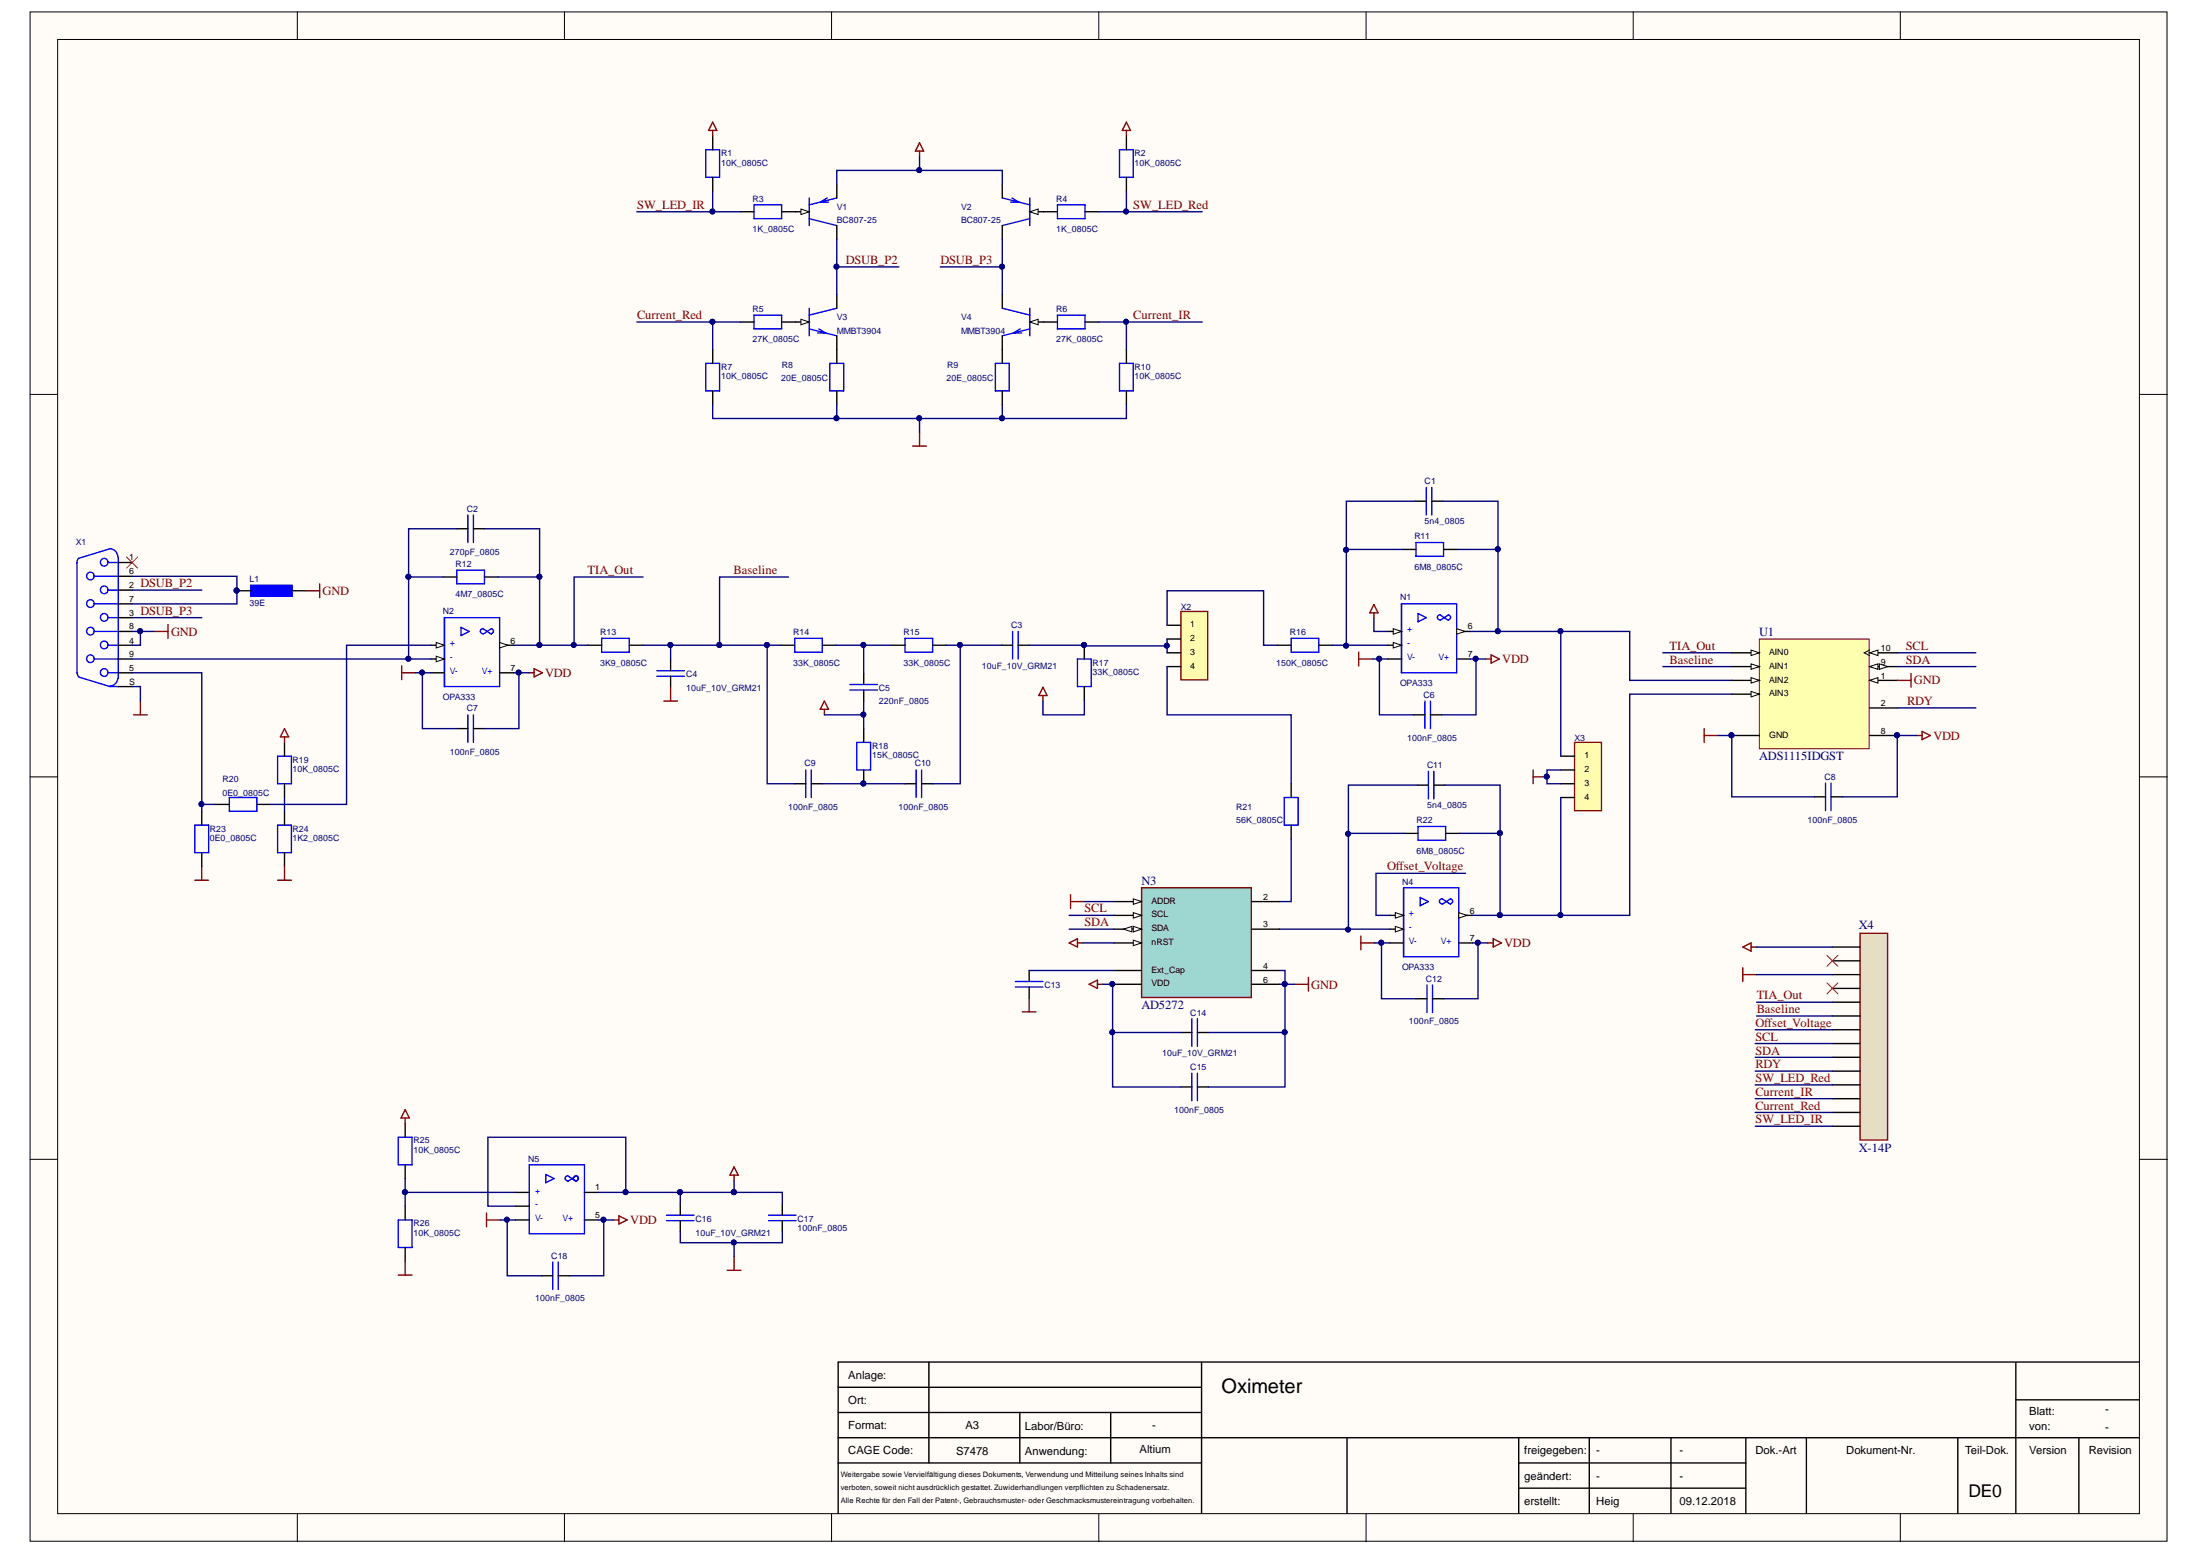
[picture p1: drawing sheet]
# Altium project Oximeter.PrjPcb
SAP_PRT_NAME: Oximeter
1 sheet, 59 parts. Net scope: global (net labels, ports and power ports of the same name join across sheets).
Board file: Oximeter.PcbDoc

## Sheet Oximeter.SchDoc: Oximeter
size A3; SheetNumber: -; SheetTotal: -; RDL_Ersteller: Heig; RDL_FreigabeDatum: -; RDL_ErstellDatum: 09.12.2018; RDL_Freigegeben: -; RDL_Geaendert: -; RDL_GeaendertDatum: -; RDL_OrgEinheit: -; PageSetup: Record=PageOptions¦CenterHorizontal=True¦CenterVertical=True¦PrintScale=1.00¦XCorrection=1.00¦YCorrection=1.00¦PrintKind=0¦BorderSize=5000000¦LeftOffset=0¦BottomOffset=0¦Orientation=2¦PaperLength=1000¦PaperWidth=1000¦Scale=100¦PaperSource=7¦PrintQuality=-3¦MediaType=1¦DitherType=10¦PrintScaleMode=1¦PaperKind=A4¦PaperIndex=9

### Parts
C1  5n6_0805  [0805MIL]
C2  270pF_0805  [0805MIL]
C3  10uF_10V_GRM21  [0805MIL]
C4  10uF_10V_GRM21  [0805MIL]
C5  220nF_0805  [0805MIL]
C6  100nF_0805  [0805MIL]
C7  100nF_0805  [0805MIL]
C8  100nF_0805  [0805MIL]
C9  100nF_0805  [0805MIL]
C10  100nF_0805  [0805MIL]
C11  5n6_0805  [0805MIL]
C12  100nF_0805  [0805MIL]
C13  1uF_0805_100V  [0805MIL]
C14  10uF_10V_GRM21  [0805MIL]
C15  100nF_0805  [0805MIL]
C16  10uF_10V_GRM21  [0805MIL]
C17  100nF_0805  [0805MIL]
C18  100nF_0805  [0805MIL]
L1  330E  [0805MIL]
N1  OPA333  [SOP8_150_65]
N2  LTC6240  [SOP8_150_65]
N3  AD5272  [MSOP10]
N4  OPA333  [SOP8_150_65]
N5  TLV2371IDBVR  [SOT23-5]  (value not drawn)
R1  10K_0805C  [0805MIL]
R2  10K_0805C  [0805MIL]
R3  1K_0805C  [0805MIL]
R4  1K_0805C  [0805MIL]
R5  27K_0805C  [0805MIL]
R6  27K_0805C  [0805MIL]
R7  10K_0805C  [0805MIL]
R8  20E_0805C  [0805MIL]
R9  20E_0805C  [0805MIL]
R10  10K_0805C  [0805MIL]
R11  6M8_0805C  [0805MIL]
R12  4M7_0805C  [0805MIL]
R13  3K9_0805C  [0805MIL]
R14  33K_0805C  [0805MIL]
R15  33K_0805C  [0805MIL]
R16  150K_0805C  [0805MIL]
R17  33K_0805C  [0805MIL]
R18  15K_0805C  [0805MIL]
R19  10K_0805C  [0805MIL]
R20  0E0_0805C  [0805MIL]
R21  56K_0805C  [0805MIL]
R22  6M8_0805C  [0805MIL]
R23  0E0_0805C  [0805MIL]
R24  1K2_0805C  [0805MIL]
R25  10K_0805C  [0805MIL]
R26  10K_0805C  [0805MIL]
U1  ADS1115IDGST  [TI-DGS10_N]
V1  BC807-25  [SOT23]
V2  BC807-25  [SOT23]
V3  MMBT3904  [SOT23]
V4  MMBT3904  [SOT23]
X1  D-SUB9_S_ABG  [DSUB_9_F_ABG]  (value not drawn)
X2  SL1-053-04G  [SL105304]  (value not drawn)
X3  SL1-053-04G  [SL105304]  (value not drawn)
X4  X-14P  [SIP14]

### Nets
GND: C4.2 C6.1 C7.1 C8.1 C12.1 C13.2 C14.2 C15.2 C16.2 C17.1 C18.1 L1.2 N1.4(V-) N2.4(V-) N3.4(GND) N3.6(GND) N3.10(ADDR) N4.4(V-) N5.2(GND) R7.2 R8.2 R9.2 R10.2 R23.2 R24.2 R26.2 U1.1(ADDR) U1.3(GND) X1.4 X1.8 X1.S X3.2 X3.3 X4.3
VDD: C6.2 C7.2 C8.2 C12.2 C14.1 C15.1 C18.2 N1.7(V+) N2.7(V+) N3.1(VDD) N3.7(nRST) N4.7(V+) N5.5(VDD) R1.1 R2.1 R19.1 R25.1 U1.8(VDD) V1.2 V2.2 X4.1
VREF: C5.2 C16.1 C17.2 N1.3(IN1+) N5.1(OUTPUT) N5.4(MINUS_INPUT) R17.2 R18.1
Baseline: C4.1 C9.1 R13.1 R14.2 U1.5(AIN1) X4.6
Current_IR: R6.1 R10.1 X4.12
Current_Red: R5.2 R7.1 X4.13
DSUB_P2: V1.3 V3.3(C) X1.2
DSUB_P3: V2.3 V4.3(C) X1.3
Offset_Voltage: N4.3(IN1+) X4.7
RDY: U1.2(ALERT/RDY) X4.10
SCL: N3.9(SCL) U1.10(SCL) X4.8
SDA: N3.8(SDA) U1.9(SDA) X4.9
SW_LED_IR: R1.2 R3.2 X4.14
SW_LED_Red: R2.2 R4.1 X4.11
TIA_Out: C2.2 N2.6(Out1) R12.1 R13.2 U1.4(AIN0) X4.5
NetC1_1: C1.1 N1.2(IN1-) R11.2 R16.1
NetC1_2: C1.2 N1.6(Out1) R11.1 U1.6(AIN2) X3.1
NetC2_1: C2.1 N2.2(IN1-) R12.2 X1.9
NetC3_1: C3.1 C10.2 R15.1
NetC3_2: C3.2 R17.1 X2.2 X2.3
NetC5_1: C5.1 R14.1 R15.2
NetC9_2: C9.2 C10.1 R18.2
NetC11_1: C11.1 N3.3(W) N4.2(IN1-) R22.2
NetC11_2: C11.2 N4.6(Out1) R22.1 U1.7(AIN3) X3.4
NetC13_1: C13.1 N3.5(Ext_Cap)
NetL1_1: L1.1 X1.6 X1.7
NetN2_3: N2.3(IN1+) R20.1
NetN3_2: N3.2(A) R21.2
NetN5_3: N5.3(PLUS_INPUT) R25.2 R26.1
NetR3_1: R3.1 V1.1
NetR4_2: R4.2 V2.1
NetR5_1: R5.1 V3.1(B)
NetR6_2: R6.2 V4.1(B)
NetR8_1: R8.1 V3.2(E)
NetR9_1: R9.1 V4.2(E)
NetR16_2: R16.2 X2.1
NetR19_2: R19.2 R24.1
NetR20_2: R20.2 R23.1 X1.5
NetR21_1: R21.1 X2.4

Not connected (* = marked no-connect by the designer): X1 1*; X4 2* 4*

## Assembly variants
Variant of Oximeter: not fitted R20
